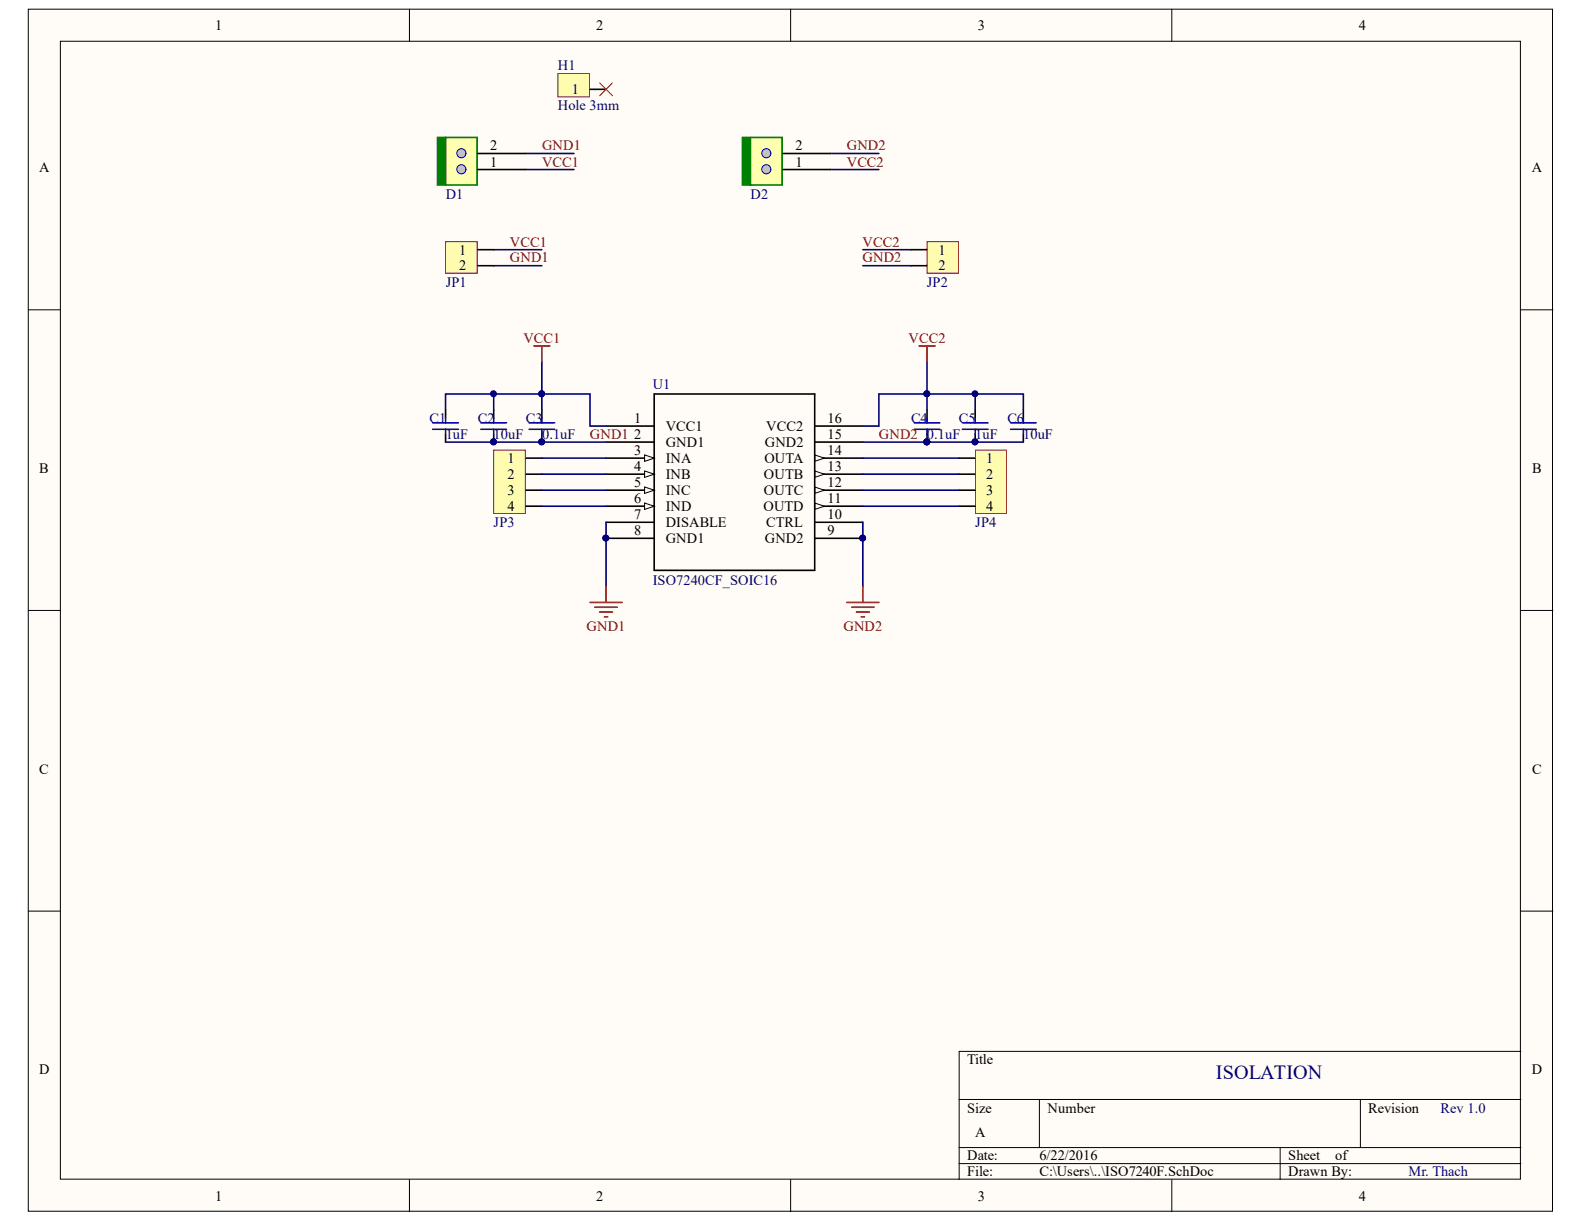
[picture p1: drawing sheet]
# Altium project ISO7240F.PrjPcb
1 sheet, 14 parts. Net scope: global (net labels, ports and power ports of the same name join across sheets).
Board file: ISO7240F.PcbDoc

## Sheet ISO7240F.SchDoc: ISOLATION
size A; DrawnBy: Mr. Thach; Revision: Rev 1.0

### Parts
C1  1uF  [0805_C]
C2  10uF  [0805_C]
C3  0.1uF  [0805_C]
C4  0.1uF  [0805_C]
C5  1uF  [0805_C]
C6  10uF  [0805_C]
D1  DOMINO  [DOMINO2]  (value not drawn)
D2  DOMINO  [DOMINO2]  (value not drawn)
H1  Hole 3mm  [Hole_3mm]
JP1  JP2  [HEAD2]  (value not drawn)
JP2  JP2  [HEAD2]  (value not drawn)
JP3  JP4  [HEAD4]  (value not drawn)
JP4  JP4  [HEAD4]  (value not drawn)
U1  ISO7240CF_SOIC16  [DW16_ISO7240CF]

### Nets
GND1: C1.1 C2.1 C3.1 D1.2 JP1.2 U1.2(GND1) U1.7(DISABLE) U1.8(GND1)
GND2: C4.1 C5.1 C6.1 D2.2 JP2.2 U1.9(GND2) U1.10(CTRL) U1.15(GND2)
VCC1: C1.2 C2.2 C3.2 D1.1 JP1.1 U1.1(VCC1)
VCC2: C4.2 C5.2 C6.2 D2.1 JP2.1 U1.16(VCC2)
NetJP3_1: JP3.1 U1.3(INA)
NetJP3_2: JP3.2 U1.4(INB)
NetJP3_3: JP3.3 U1.5(INC)
NetJP3_4: JP3.4 U1.6(IND)
NetJP4_1: JP4.1 U1.14(OUTA)
NetJP4_2: JP4.2 U1.13(OUTB)
NetJP4_3: JP4.3 U1.12(OUTC)
NetJP4_4: JP4.4 U1.11(OUTD)

Not connected (* = marked no-connect by the designer): H1 1*
